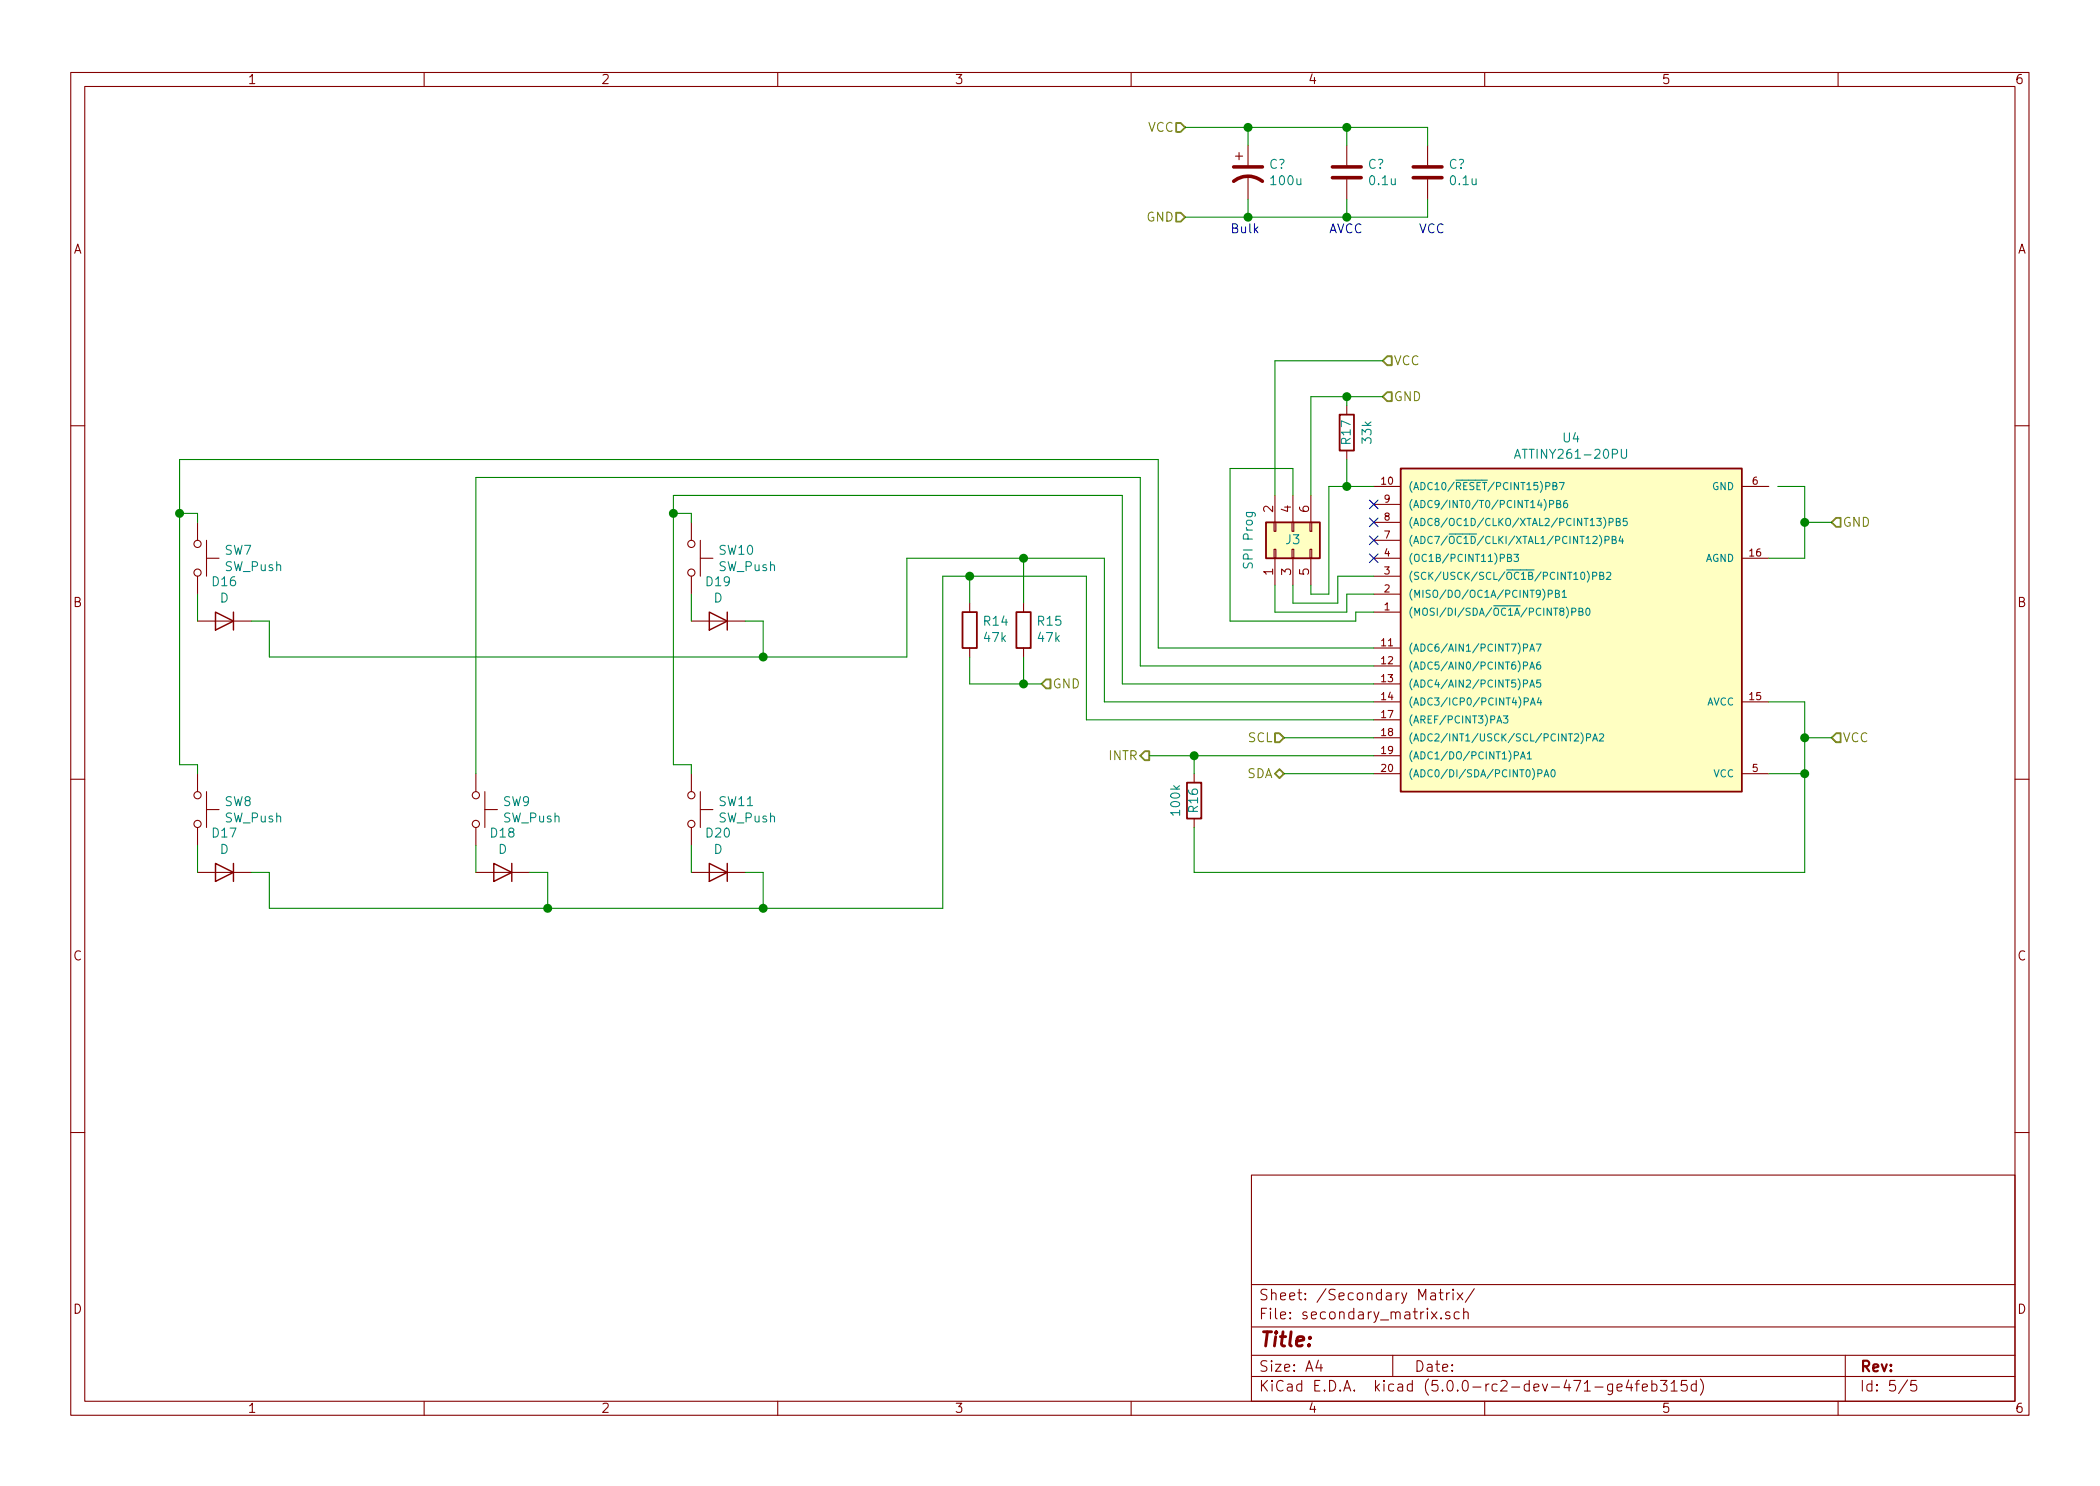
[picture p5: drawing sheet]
EESchema Schematic File Version 4
LIBS:cherry_proto_circuit-cache
EELAYER 26 0
EELAYER END
$Descr A4 11693 8268
encoding utf-8
Sheet 5 5
Title ""
Date ""
Rev ""
Comp ""
Comment1 ""
Comment2 ""
Comment3 ""
Comment4 ""
$EndDescr
Text HLabel 7150 4300 0    50   BiDi ~ 0
SDA
Text HLabel 7150 4100 0    50   Input ~ 0
SCL
Text HLabel 7700 2200 2    50   Input ~ 0
GND
Text HLabel 6400 4200 0    50   Output ~ 0
INTR
Text HLabel 7700 2000 2    50   Input ~ 0
VCC
$Comp
L device:R R16
U 1 1
P 6650 4450
F 0 "R16" V 6650 4450 50  0000 C CNN
F 1 "100k" V 6750 4450 50  0000 C CNN
F 2 "" V 6580 4450 50  0001 C CNN
F 3 "" H 6650 4450 50  0001 C CNN
	1    6650 4450
	-1   0    0    1   
$EndComp
$Comp
L device:R R17
U 1 1
P 7500 2400
F 0 "R17" V 7500 2400 50  0000 C CNN
F 1 "33k" V 7384 2400 50  0000 C CNN
F 2 "" V 7430 2400 50  0001 C CNN
F 3 "" H 7500 2400 50  0001 C CNN
	1    7500 2400
	-1   0    0    1   
$EndComp
$Comp
L Switch:SW_Push SW7
U 1 1
P 1100 3100
F 0 "SW7" V 1054 3248 50  0000 L CNN
F 1 "SW_Push" V 1145 3248 50  0000 L CNN
F 2 "" H 1100 3300 50  0001 C CNN
F 3 "" H 1100 3300 50  0001 C CNN
	1    1100 3100
	0    1    1    0   
$EndComp
$Comp
L Switch:SW_Push SW10
U 1 1
P 3850 3100
F 0 "SW10" V 3804 3248 50  0000 L CNN
F 1 "SW_Push" V 3895 3248 50  0000 L CNN
F 2 "" H 3850 3300 50  0001 C CNN
F 3 "" H 3850 3300 50  0001 C CNN
	1    3850 3100
	0    1    1    0   
$EndComp
$Comp
L Switch:SW_Push SW8
U 1 1
P 1100 4500
F 0 "SW8" V 1054 4648 50  0000 L CNN
F 1 "SW_Push" V 1145 4648 50  0000 L CNN
F 2 "" H 1100 4700 50  0001 C CNN
F 3 "" H 1100 4700 50  0001 C CNN
	1    1100 4500
	0    1    1    0   
$EndComp
$Comp
L Switch:SW_Push SW9
U 1 1
P 2650 4500
F 0 "SW9" V 2604 4648 50  0000 L CNN
F 1 "SW_Push" V 2695 4648 50  0000 L CNN
F 2 "" H 2650 4700 50  0001 C CNN
F 3 "" H 2650 4700 50  0001 C CNN
	1    2650 4500
	0    1    1    0   
$EndComp
$Comp
L Switch:SW_Push SW11
U 1 1
P 3850 4500
F 0 "SW11" V 3804 4648 50  0000 L CNN
F 1 "SW_Push" V 3895 4648 50  0000 L CNN
F 2 "" H 3850 4700 50  0001 C CNN
F 3 "" H 3850 4700 50  0001 C CNN
	1    3850 4500
	0    1    1    0   
$EndComp
$Comp
L device:D D16
U 1 1
P 1250 3450
F 0 "D16" H 1250 3234 50  0000 C CNN
F 1 "D" H 1250 3325 50  0000 C CNN
F 2 "" H 1250 3450 50  0001 C CNN
F 3 "" H 1250 3450 50  0001 C CNN
	1    1250 3450
	-1   0    0    1   
$EndComp
$Comp
L device:D D17
U 1 1
P 1250 4850
F 0 "D17" H 1250 4634 50  0000 C CNN
F 1 "D" H 1250 4725 50  0000 C CNN
F 2 "" H 1250 4850 50  0001 C CNN
F 3 "" H 1250 4850 50  0001 C CNN
	1    1250 4850
	-1   0    0    1   
$EndComp
$Comp
L device:D D18
U 1 1
P 2800 4850
F 0 "D18" H 2800 4634 50  0000 C CNN
F 1 "D" H 2800 4725 50  0000 C CNN
F 2 "" H 2800 4850 50  0001 C CNN
F 3 "" H 2800 4850 50  0001 C CNN
	1    2800 4850
	-1   0    0    1   
$EndComp
$Comp
L device:D D20
U 1 1
P 4000 4850
F 0 "D20" H 4000 4634 50  0000 C CNN
F 1 "D" H 4000 4725 50  0000 C CNN
F 2 "" H 4000 4850 50  0001 C CNN
F 3 "" H 4000 4850 50  0001 C CNN
	1    4000 4850
	-1   0    0    1   
$EndComp
$Comp
L device:D D19
U 1 1
P 4000 3450
F 0 "D19" H 4000 3234 50  0000 C CNN
F 1 "D" H 4000 3325 50  0000 C CNN
F 2 "" H 4000 3450 50  0001 C CNN
F 3 "" H 4000 3450 50  0001 C CNN
	1    4000 3450
	-1   0    0    1   
$EndComp
Wire Wire Line
	1400 3450 1500 3450
Wire Wire Line
	1500 3450 1500 3650
Wire Wire Line
	1500 3650 4250 3650
Wire Wire Line
	5050 3650 5050 3100
Wire Wire Line
	5050 3100 5700 3100
Wire Wire Line
	4150 3450 4250 3450
Wire Wire Line
	4250 3450 4250 3650
Connection ~ 4250 3650
Wire Wire Line
	4250 3650 5050 3650
Wire Wire Line
	5250 5050 5250 3200
Wire Wire Line
	5250 3200 5400 3200
Wire Wire Line
	4250 4850 4250 5050
Wire Wire Line
	4150 4850 4250 4850
Connection ~ 4250 5050
Wire Wire Line
	4250 5050 5250 5050
Wire Wire Line
	3050 5050 3050 4850
Wire Wire Line
	3050 4850 2950 4850
Wire Wire Line
	3050 5050 4250 5050
Wire Wire Line
	3050 5050 1500 5050
Wire Wire Line
	1500 5050 1500 4850
Wire Wire Line
	1500 4850 1400 4850
Connection ~ 3050 5050
Wire Wire Line
	3850 3300 3850 3450
Wire Wire Line
	1100 3300 1100 3450
Wire Wire Line
	1100 4700 1100 4850
Wire Wire Line
	2650 4700 2650 4850
Wire Wire Line
	3850 4700 3850 4850
$Comp
L device:R R15
U 1 1
P 5700 3500
F 0 "R15" H 5630 3454 50  0000 R CNN
F 1 "47k" H 5630 3545 50  0000 R CNN
F 2 "" V 5630 3500 50  0001 C CNN
F 3 "" H 5700 3500 50  0001 C CNN
	1    5700 3500
	-1   0    0    1   
$EndComp
$Comp
L device:R R14
U 1 1
P 5400 3500
F 0 "R14" H 5330 3454 50  0000 R CNN
F 1 "47k" H 5330 3545 50  0000 R CNN
F 2 "" V 5330 3500 50  0001 C CNN
F 3 "" H 5400 3500 50  0001 C CNN
	1    5400 3500
	-1   0    0    1   
$EndComp
Text HLabel 5800 3800 2    50   Input ~ 0
GND
Wire Wire Line
	5700 3800 5700 3650
Wire Wire Line
	5400 3800 5400 3650
Wire Wire Line
	5400 3350 5400 3200
Wire Wire Line
	5700 3350 5700 3100
Wire Wire Line
	3750 2750 3750 2850
Wire Wire Line
	3750 4250 3850 4250
Wire Wire Line
	3850 4250 3850 4300
Wire Wire Line
	3750 2850 3850 2850
Wire Wire Line
	3850 2850 3850 2900
Connection ~ 3750 2850
Wire Wire Line
	3750 2850 3750 4250
Wire Wire Line
	2650 2650 2650 4300
Wire Wire Line
	1000 4250 1100 4250
Wire Wire Line
	1100 4250 1100 4300
Wire Wire Line
	1000 2850 1100 2850
Wire Wire Line
	1100 2850 1100 2900
Connection ~ 1000 2850
Wire Wire Line
	1000 2850 1000 4250
$Comp
L Connector:Conn_02x03_Odd_Even J3
U 1 1
P 7200 3050
F 0 "J3" V 7250 3050 50  0000 C CNN
F 1 "SPI Prog" H 7250 3300 50  0000 C CNN
F 2 "" H 7200 3050 50  0001 C CNN
F 3 "~" H 7200 3050 50  0001 C CNN
	1    7200 3050
	0    -1   -1   0   
$EndComp
Text HLabel 10200 2900 2    50   Input ~ 0
GND
$Comp
L atmel:ATTINY261-20PU U4
U 1 1
P 8750 3500
F 0 "U4" H 8750 2433 50  0000 C CNN
F 1 "ATTINY261-20PU" H 8750 2524 50  0000 C CNN
F 2 "Housings_DIP:DIP-20_W7.62mm" H 8750 3500 50  0001 C CIN
F 3 "http://www.atmel.com/images/atmel-2588-8-bit-avr-microcontrollers-tinyavr-attiny261-attiny461-attiny861_datasheet.pdf" H 8750 3500 50  0001 C CNN
	1    8750 3500
	-1   0    0    1   
$EndComp
Wire Wire Line
	7150 4100 7650 4100
Wire Wire Line
	7150 4300 7650 4300
Wire Wire Line
	6400 4200 6650 4200
Text HLabel 10200 4100 2    50   Input ~ 0
VCC
Wire Wire Line
	9900 2700 10050 2700
Wire Wire Line
	10050 2700 10050 2900
Wire Wire Line
	10050 2900 10200 2900
Wire Wire Line
	10050 2900 10050 3100
Wire Wire Line
	10050 3100 9850 3100
Connection ~ 10050 2900
Wire Wire Line
	9850 3900 10050 3900
Wire Wire Line
	10050 3900 10050 4100
Wire Wire Line
	10050 4100 10200 4100
Wire Wire Line
	10050 4100 10050 4300
Wire Wire Line
	10050 4300 9850 4300
Connection ~ 10050 4100
Wire Wire Line
	5400 3800 5700 3800
Wire Wire Line
	5700 3800 5800 3800
Connection ~ 5700 3800
Wire Wire Line
	7650 2700 7500 2700
Wire Wire Line
	7700 2200 7500 2200
Wire Wire Line
	7500 2200 7500 2250
Wire Wire Line
	7700 2000 7100 2000
Connection ~ 7500 2200
Wire Wire Line
	7500 2550 7500 2700
Wire Wire Line
	7100 3250 7100 3400
Wire Wire Line
	7100 3400 7500 3400
Wire Wire Line
	7500 3400 7500 3300
Wire Wire Line
	7500 3300 7650 3300
Wire Wire Line
	7200 3250 7200 3350
Wire Wire Line
	7200 3350 7450 3350
Wire Wire Line
	7450 3350 7450 3200
Wire Wire Line
	7450 3200 7650 3200
Wire Wire Line
	7200 2750 7200 2600
Wire Wire Line
	7200 2600 6850 2600
Wire Wire Line
	6850 2600 6850 3450
Wire Wire Line
	6850 3450 7550 3450
Wire Wire Line
	7550 3450 7550 3400
Wire Wire Line
	7550 3400 7650 3400
Wire Wire Line
	7300 3250 7300 3300
Wire Wire Line
	7300 3300 7400 3300
Wire Wire Line
	7400 3300 7400 2700
Wire Wire Line
	7400 2700 7500 2700
Connection ~ 7500 2700
Wire Wire Line
	7300 2750 7300 2200
Wire Wire Line
	7300 2200 7500 2200
Wire Wire Line
	7100 2750 7100 2000
Wire Wire Line
	5400 3200 6050 3200
Connection ~ 5400 3200
Wire Wire Line
	7650 4000 6050 4000
Wire Wire Line
	6050 4000 6050 3200
Wire Wire Line
	7650 3900 6150 3900
Wire Wire Line
	6150 3900 6150 3100
Wire Wire Line
	6150 3100 5700 3100
Connection ~ 5700 3100
Wire Wire Line
	6250 2750 6250 3800
Wire Wire Line
	6250 3800 7650 3800
Wire Wire Line
	3750 2750 6250 2750
Wire Wire Line
	6350 2650 6350 3700
Wire Wire Line
	6350 3700 7650 3700
Wire Wire Line
	2650 2650 6350 2650
Wire Wire Line
	6450 2550 6450 3600
Wire Wire Line
	6450 3600 7650 3600
Wire Wire Line
	1000 2550 1000 2850
Wire Wire Line
	1000 2550 6450 2550
Wire Wire Line
	10050 4300 10050 4850
Wire Wire Line
	10050 4850 6650 4850
Wire Wire Line
	6650 4850 6650 4600
Connection ~ 10050 4300
Wire Wire Line
	6650 4300 6650 4200
Connection ~ 6650 4200
Wire Wire Line
	6650 4200 7650 4200
NoConn ~ 7650 2800
NoConn ~ 7650 2900
NoConn ~ 7650 3000
NoConn ~ 7650 3100
Text HLabel 6600 700  0    50   Input ~ 0
VCC
Text HLabel 6600 1200 0    50   Input ~ 0
GND
$Comp
L device:CP1 C?
U 1 1
P 6950 950
F 0 "C?" H 7065 996 50  0000 L CNN
F 1 "100u" H 7065 905 50  0000 L CNN
F 2 "" H 6950 950 50  0001 C CNN
F 3 "" H 6950 950 50  0001 C CNN
	1    6950 950 
	1    0    0    -1  
$EndComp
$Comp
L device:C C?
U 1 1
P 7500 950
F 0 "C?" H 7615 996 50  0000 L CNN
F 1 "0.1u" H 7615 905 50  0000 L CNN
F 2 "" H 7538 800 50  0001 C CNN
F 3 "" H 7500 950 50  0001 C CNN
	1    7500 950 
	1    0    0    -1  
$EndComp
$Comp
L device:C C?
U 1 1
P 7950 950
F 0 "C?" H 8065 996 50  0000 L CNN
F 1 "0.1u" H 8065 905 50  0000 L CNN
F 2 "" H 7988 800 50  0001 C CNN
F 3 "" H 7950 950 50  0001 C CNN
	1    7950 950 
	1    0    0    -1  
$EndComp
Wire Wire Line
	6600 1200 6950 1200
Wire Wire Line
	7950 1200 7950 1100
Wire Wire Line
	7500 1200 7500 1100
Connection ~ 7500 1200
Wire Wire Line
	7500 1200 7950 1200
Wire Wire Line
	6950 1200 6950 1100
Connection ~ 6950 1200
Wire Wire Line
	6950 1200 7500 1200
Wire Wire Line
	6600 700  6950 700 
Wire Wire Line
	7950 700  7950 800 
Wire Wire Line
	7500 800  7500 700 
Connection ~ 7500 700 
Wire Wire Line
	7500 700  7950 700 
Wire Wire Line
	6950 800  6950 700 
Connection ~ 6950 700 
Wire Wire Line
	6950 700  7500 700 
Text Notes 6850 1300 0    50   ~ 0
Bulk
Text Notes 7400 1300 0    50   ~ 0
AVCC
Text Notes 7900 1300 0    50   ~ 0
VCC
$EndSCHEMATC
